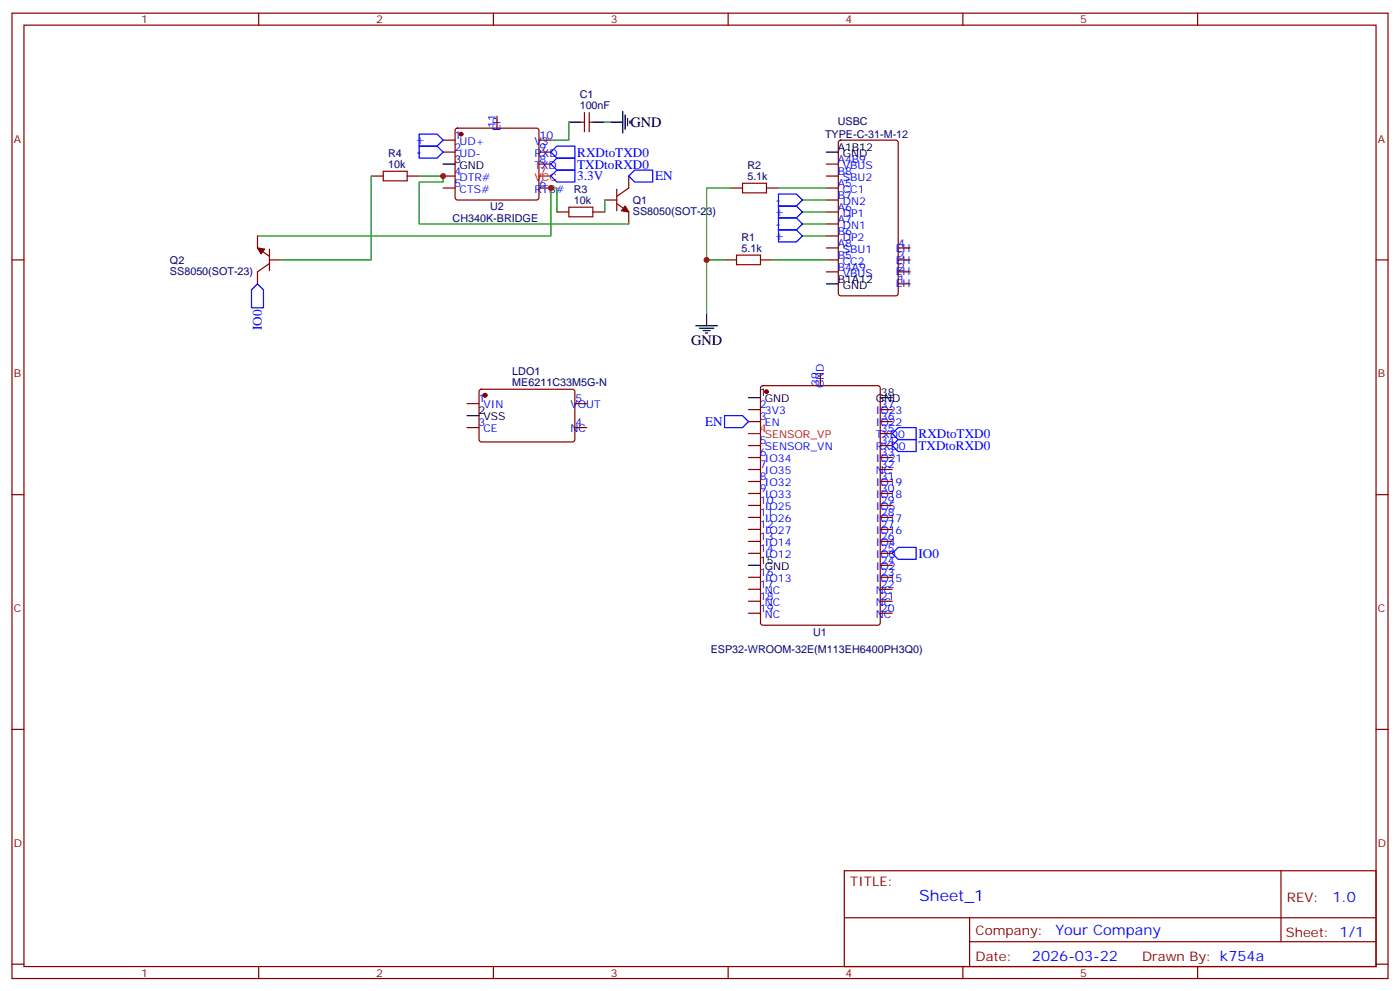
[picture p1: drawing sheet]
<svg xmlns="http://www.w3.org/2000/svg" width="412mm" height="292mm" viewBox="0 0 412 292" stroke-linecap="round" stroke-linejoin="round" font-family="sans-serif">
<g fill="none" stroke="#870000" stroke-width=".35">
<path d="M3.5 3.9h405.4v284.3h-405.4zM7.1 7.4h398.2v277.3h-398.2zM76.2 3.9v3.5M145.3 3.9v3.5M214.5 3.9v3.5M283.6 3.9v3.5M352.8 3.9v3.5M134.3 38l.5-.3h23.2l.5 .3 .2 .5v19.7l-.2 .5-.5 .2h-23.2l-.5-.2-.2-.5v-19.7zM146.4 34.2v3.5M171.1 36h1.1M172.2 33.2v5.6M173.6 33.2v5.6"/>
<path d="M173.6 36h1M109.4 51.9h3.5M119.9 51.9h3.6M130.5 41.3h3.6M130.5 44.8h3.6M130.5 51.9h3.6M130.5 55.4h3.6M158.7 41.3h3.6M158.7 44.8h3.6M158.7 55.4h3.6M158.7 48.3h3.6M178.2 58.9h3.5"/>
<path d="M181.7 55.7v6.4M181.7 60l3.5 2.4v3.6M185.2 51.9v3.5l-3.5 2.5M215.2 55.4h3.5M225.8 55.4h3.5M243.4 51.9h3.5M243.4 55.4h3.5M243.4 48.3h3.5M243.4 58.9h3.5M247.2 41.5l.4-.2h16.3l.6 .4 .1 44.7-.5 .7h-16.5l-.6-.4-.1-44.7zM3.5 76.6h3.6M75.8 69.5v3.5l3.6 2.5"/>
<path d="M79.4 76.6h3.5M79.4 73.4v6.3M79.4 77.6l-3.6 2.5v3.5M164 62.4h3.6M174.6 62.4h3.6M213.4 76.6h3.6M224 76.6h3.5M243.4 76.6h3.5M243.4 62.4h3.5M243.4 66h3.5M243.4 69.5h3.5M243.4 73h3.5"/>
<path d="M264.6 76.6h3.5M264.6 73h3.5M405.3 76.6h3.6M243.4 80.1h3.5M264.6 80.1h3.5M264.6 83.6h3.5M137.6 118.9h3.5M141.3 114.9l.5-.2h27.1l.4 .7v14.3l-.7 .5-27.1-.1-.4-.6v-14.1zM169.3 118.9h3.6M224.2 113.8l.5-.2h33.9l.6 .4 .1 69.4-.5 .7-34.1 .1-.6-.5-.1-69.4zM241.7 110.1v3.5M137.6 125.9h3.5"/>
<path d="M169.3 125.9h3.6M220.5 120.7h3.5M220.5 124.2h3.5M220.5 131.2h3.5M220.5 134.8h3.5M220.5 138.3h3.5M259.3 120.7h3.5M259.3 124.2h3.5M259.3 131.2h3.5M259.3 134.8h3.5M259.3 138.3h3.5M259.3 127.7h3.5"/>
<path d="M3.5 145.7h3.6M220.5 141.8h3.5M220.5 145.3h3.5M220.5 148.9h3.5M220.5 152.4h3.5M220.5 155.9h3.5M220.5 159.5h3.5M259.3 141.8h3.5M259.3 145.3h3.5M259.3 148.9h3.5M259.3 152.4h3.5M259.3 155.9h3.5"/>
<path d="M259.3 159.5h3.5M405.3 145.7h3.6M220.5 163h3.5M220.5 170h3.5M220.5 173.6h3.5M220.5 177.1h3.5M259.3 163h3.5M259.3 170h3.5M259.3 173.6h3.5M259.3 177.1h3.5M259.3 166.5h3.5M220.5 180.6h3.5"/>
<path d="M259.3 180.6h3.5M3.5 214.8h3.6M405.3 214.8h3.6M248.7 256.5h156.6v28.2h-156.6zM377.3 256.5v20.9M248.7 270.3h156.5M285.6 277.4h119.6M285.6 270.3v14.1M3.5 284h3.6M76.2 284.7v3.5M145.3 284.7v3.5M214.5 284.7v3.5"/>
<path d="M283.6 284.7v3.5M352.8 284.7v3.5M405.3 284h3.6"/>
</g>
<g fill="#870000" stroke="#870000" stroke-width=".35">
<path d="M184.1 60.7l1.1 1.7-2.1-.3z"/>
<path d="M75.8 73l2.2 .4-1.1 1.4z"/>
<circle cx="225.8" cy="115.4" r=".53"/>
<circle cx="135.8" cy="39.5" r=".53"/>
<circle cx="142.9" cy="116.4" r=".53"/>
</g>
<g fill="none" stroke="#000" stroke-width=".35">
<path d="M167.6 36h3.5M174.6 36h3.6M179.9 36h3.5M183.4 32.8v6.4M184.1 33.9v4.2M184.9 34.9v2.1M185.6 35.6v.7M130.5 48.3h3.6M243.4 44.8h3.5M205 96h6.3M206 96.7h4.3M207.1 97.4h2.1"/>
<path d="M207.8 98.1h.7M208.1 92.4v3.6M243.4 83.6h3.5M220.5 117.1h3.5M259.3 117.1h3.5M137.6 122.4h3.5M220.5 166.5h3.5"/>
</g>
<path d="M158.7 51.9h3.6M220.5 127.7h3.5" fill="none" stroke="#f00" stroke-width=".35"/>
<g fill="none" stroke="#00f" stroke-width=".35">
<path d="M123.5 39.5h5.3l1.7 1.8-1.7 1.7h-5.3zM123.5 43h5.3l1.7 1.8-1.7 1.8h-5.3zM162.3 48.3l1.7-1.7h5.3v3.5h-5.3zM162.3 44.8l1.7-1.8h5.3v3.6h-5.3zM162.3 51.9l1.7-1.8h5.3v3.5h-5.3zM185.2 51.9l1.8-1.8h5.3v3.5h-5.3zM229.3 57.2h5.3l1.8 1.7-1.8 1.8h-5.3zM229.3 64.2h5.3l1.8 1.8-1.8 1.7h-5.3zM229.3 60.7h5.3l1.8 1.7-1.8 1.8h-5.3zM229.3 67.7h5.3l1.8 1.8-1.8 1.8h-5.3zM75.8 83.6l1.8 1.8v5.3h-3.5v-5.3zM213.4 122.4h5.3l1.8 1.8-1.8 1.7h-5.3z"/>
<path d="M262.8 131.2l1.8-1.7h5.3v3.5h-5.3zM262.8 127.7l1.8-1.8h5.3v3.6h-5.3zM262.8 163l1.8-1.8h5.3v3.5h-5.3z"/>
</g>
<path d="M112.9 50.4h7v2.9h-7zM218.7 54h7.1v2.8h-7.1zM167.6 61h7v2.9h-7zM217 75.1h7v2.9h-7z" fill="none" stroke="#a10000" stroke-width=".35"/>
<g fill="none" stroke="#008700" stroke-width=".35">
<path d="M167.6 36v5.3h-5.3M178.2 36h1.7M109.4 51.9v24.7h-26.5M123.5 51.9h7v1.7h-7v12.4h61.7M178.2 58.9v3.5M215.2 55.4h-7.1v21.2M229.3 55.4h14.1M236.4 58.9h7M164 62.4v-7h-1.7v14.1h-86.5M213.4 76.6h-5.3v15.8M227.5 76.6h15.9M236.4 62.4h7"/>
<path d="M236.4 66h7M236.4 69.5h7"/>
</g>
<g fill="#c00">
<circle cx="208.1" cy="76.6" r=".88"/>
<circle cx="130.5" cy="51.9" r=".88"/>
<circle cx="162.3" cy="55.4" r=".88"/>
</g>
<text font-size="4.6" fill="#00f" x="270.8" y="265.5">Sheet_1</text>
<g font-size="4.2">
<text x="185.7" y="37.4">GND</text>
<text x="203.6" y="101.6">GND</text>
</g>
<g font-size="4.2" fill="#00f">
<text x="392.5" y="265.7">1.0</text>
<text x="310.9" y="275.3">Your Company</text>
<text x="304" y="283.1">2026-03-22</text>
</g>
<g font-size="3.9" fill="#00f">
<text x="122.8" y="46">-</text>
<text x="122.8" y="42.5">+</text>
<text x="170" y="46.1">RXDtoTXD0</text>
<text x="170" y="49.6">TXDtoRXD0</text>
<text x="170" y="53.2">3.3V</text>
<text x="193" y="53.2">EN</text>
<text x="228.6" y="60.1">-</text>
<text x="228.6" y="63.7">+</text>
<text x="228.6" y="67.2">-</text>
<text x="228.6" y="70.7">+</text>
<text x="77.1" y="97.2" transform="rotate(-90 77.1 97.2)">IO0</text>
<text x="207.7" y="125.4">EN</text>
<text x="270.6" y="129">RXDtoTXD0</text>
<text x="270.6" y="132.6">TXDtoRXD0</text>
<text x="270.6" y="164.3">IO0</text>
</g>
<g font-size="3.9" fill="#800">
<text x="250.5" y="261.1">TITLE:</text>
<text x="379.1" y="265.7">REV:</text>
<text x="287.4" y="275.3">Company:</text>
<text x="378.7" y="275.9">Sheet: 1/1</text>
<text x="287.4" y="282.9">Date:</text>
<text x="336.4" y="283">Drawn By: k754a</text>
</g>
<g font-size="3.2" fill="#800">
<text x="41.6" y="6.9">1</text>
<text x="110.8" y="6.9">2</text>
<text x="179.9" y="6.9">3</text>
<text x="249.1" y="6.9">4</text>
<text x="318.2" y="6.9">5</text>
<text x="4.1" y="42">A</text>
<text x="405.9" y="42">A</text>
<text x="4.1" y="111.1">B</text>
<text x="405.9" y="111.1">B</text>
<text x="4.1" y="180.3">C</text>
<text x="405.9" y="180.3">C</text>
<text x="4.1" y="249.4">D</text>
<text x="405.9" y="249.4">D</text>
<text x="41.6" y="287.7">1</text>
<text x="110.8" y="287.7">2</text>
<text x="179.9" y="287.7">3</text>
<text x="249.1" y="287.7">4</text>
<text x="318.2" y="287.7">5</text>
</g>
<g font-size="3.2" fill="#000080">
<text x="170.8" y="28.9">C1</text>
<text x="170.8" y="32.1">100nF</text>
<text x="243" y="40.7">TYPE-C-31-M-12</text>
<text x="246.8" y="36.9">USBC</text>
<text x="114.3" y="46.2">R4</text>
<text x="114.3" y="49.4">10k</text>
<text x="220.1" y="52.9">5.1k</text>
<text x="220.1" y="49.8">R2</text>
<text x="169" y="60">10k</text>
<text x="169" y="56.8">R3</text>
<text x="133.3" y="65.4">CH340K-BRIDGE</text>
<text x="144.3" y="62">U2</text>
<text x="186.4" y="63.2">SS8050(SOT-23)</text>
<text x="186.4" y="60">Q1</text>
<text x="218.4" y="70.9">R1</text>
<text x="50.1" y="77.7">Q2</text>
<text x="218.4" y="74.1">5.1k</text>
<text x="50.1" y="80.9">SS8050(SOT-23)</text>
<text x="150.9" y="113.6">ME6211C33M5G-N</text>
<text x="150.9" y="110.5">LDO1</text>
<text x="239.5" y="187.2">U1</text>
<text x="209.3" y="192.4">ESP32-WROOM-32E(M113EH6400PH3Q0)</text>
</g>
<g font-size="3.2" fill="#00f">
<text x="133.9" y="40.9">1</text>
<text x="146" y="37.7" transform="rotate(-90 146 37.7)">11</text>
<text x="147.5" y="38.5" transform="rotate(-90 147.5 38.5)">EP</text>
<text x="158.9" y="40.9">10</text>
<text x="133.9" y="44.5">2</text>
<text x="135.4" y="42.7">UD+</text>
<text x="135.4" y="46.2">UD-</text>
<text x="157.4" y="46.2">RXD</text>
<text x="157.4" y="42.7">V3</text>
<text x="158.9" y="48">8</text>
<text x="158.9" y="44.5">9</text>
<text x="246.8" y="48">A4B9</text>
<text x="133.9" y="51.5">4</text>
<text x="135.4" y="53.3">DTR#</text>
<text x="157.4" y="49.7">TXD</text>
<text x="246.8" y="51.5">B8</text>
<text x="248.2" y="49.7">VBUS</text>
<text x="248.2" y="53.3">SBU2</text>
<text x="133.9" y="55">5</text>
<text x="135.4" y="56.8">CTS#</text>
<text x="157.4" y="56.8">RTS#</text>
<text x="158.9" y="55">6</text>
<text x="246.8" y="55">A5</text>
<text x="246.8" y="58.6">B7</text>
<text x="248.2" y="56.8">CC1</text>
<text x="246.8" y="62.1">A6</text>
<text x="246.8" y="65.6">A7</text>
<text x="248.2" y="60.3">DN2</text>
<text x="248.2" y="63.9">DP1</text>
<text x="246.8" y="69.1">B6</text>
<text x="248.2" y="67.4">DN1</text>
<text x="248.2" y="70.9">DP2</text>
<text x="246.8" y="72.7">A8</text>
<text x="246.8" y="76.2">B5</text>
<text x="248.2" y="74.4">SBU1</text>
<text x="248.2" y="78">CC2</text>
<text x="263.9" y="74.1">EH</text>
<text x="263.9" y="77.6">EH</text>
<text x="264.6" y="72.7">4</text>
<text x="264.6" y="76.2">3</text>
<text x="246.8" y="79.7">B4A9</text>
<text x="248.2" y="81.5">VBUS</text>
<text x="263.9" y="81.1">EH</text>
<text x="264.6" y="79.7">2</text>
<text x="264.6" y="83.3">1</text>
<text x="263.9" y="84.7">EH</text>
<text x="241.3" y="113.6" transform="rotate(-90 241.3 113.6)">39</text>
<text x="140.9" y="118.5">1</text>
<text x="169.5" y="118.5">5</text>
<text x="242.7" y="114.3" transform="rotate(-90 242.7 114.3)">GND</text>
<text x="140.9" y="125.6">3</text>
<text x="142.4" y="120.3">VIN</text>
<text x="168" y="120.3">VOUT</text>
<text x="169.5" y="125.6">4</text>
<text x="223.8" y="120.3">2</text>
<text x="223.8" y="123.8">3</text>
<text x="225.3" y="122.1">3V3</text>
<text x="225.3" y="125.6">EN</text>
<text x="258" y="125.6">IO22</text>
<text x="258" y="122.1">IO23</text>
<text x="259.5" y="123.8">36</text>
<text x="259.5" y="120.3">37</text>
<text x="142.4" y="127.4">CE</text>
<text x="168" y="127.4">NC</text>
<text x="223.8" y="130.9">5</text>
<text x="258" y="129.1">TXD0</text>
<text x="259.5" y="130.9">34</text>
<text x="259.5" y="127.4">35</text>
<text x="223.8" y="134.4">6</text>
<text x="223.8" y="137.9">7</text>
<text x="225.3" y="132.6">SENSOR_VN</text>
<text x="225.3" y="136.2">IO34</text>
<text x="258" y="136.2">IO21</text>
<text x="258" y="132.6">RXD0</text>
<text x="259.5" y="137.9">32</text>
<text x="259.5" y="134.4">33</text>
<text x="223.8" y="141.5">8</text>
<text x="225.3" y="139.7">IO35</text>
<text x="225.3" y="143.2">IO32</text>
<text x="258" y="143.2">IO19</text>
<text x="258" y="139.7">NC</text>
<text x="259.5" y="141.5">31</text>
<text x="223.8" y="145">9</text>
<text x="223.8" y="148.5">10</text>
<text x="225.3" y="146.8">IO33</text>
<text x="258" y="146.8">IO18</text>
<text x="259.5" y="148.5">29</text>
<text x="259.5" y="145">30</text>
<text x="223.8" y="152">11</text>
<text x="223.8" y="155.6">12</text>
<text x="225.3" y="150.3">IO25</text>
<text x="225.3" y="153.8">IO26</text>
<text x="258" y="153.8">IO17</text>
<text x="258" y="150.3">IO5</text>
<text x="259.5" y="155.6">27</text>
<text x="259.5" y="152">28</text>
<text x="223.8" y="159.1">13</text>
<text x="225.3" y="157.3">IO27</text>
<text x="225.3" y="160.9">IO14</text>
<text x="258" y="160.9">IO4</text>
<text x="258" y="157.3">IO16</text>
<text x="259.5" y="159.1">26</text>
<text x="223.8" y="162.6">14</text>
<text x="225.3" y="164.4">IO12</text>
<text x="258" y="167.9">IO2</text>
<text x="258" y="164.4">IO0</text>
<text x="259.5" y="166.2">24</text>
<text x="259.5" y="162.6">25</text>
<text x="223.8" y="169.7">16</text>
<text x="223.8" y="173.2">17</text>
<text x="225.3" y="171.5">IO13</text>
<text x="258" y="171.5">IO15</text>
<text x="259.5" y="173.2">22</text>
<text x="259.5" y="169.7">23</text>
<text x="223.8" y="176.7">18</text>
<text x="225.3" y="175">NC</text>
<text x="225.3" y="178.5">NC</text>
<text x="258" y="178.5">NC</text>
<text x="258" y="175">NC</text>
<text x="259.5" y="176.7">21</text>
<text x="223.8" y="180.3">19</text>
<text x="225.3" y="182">NC</text>
<text x="258" y="182">NC</text>
<text x="259.5" y="180.3">20</text>
</g>
<g font-size="3.2">
<text x="133.9" y="48">3</text>
<text x="246.8" y="44.5">A1B12</text>
<text x="248.2" y="46.2">GND</text>
<text x="135.4" y="49.7">GND</text>
<text x="246.8" y="83.3">B1A12</text>
<text x="248.2" y="85">GND</text>
<text x="223.8" y="116.8">1</text>
<text x="225.3" y="118.5">GND</text>
<text x="258" y="118.5">GND</text>
<text x="259.5" y="116.8">38</text>
<text x="140.9" y="122.1">2</text>
<text x="142.4" y="123.8">VSS</text>
<text x="223.8" y="166.2">15</text>
<text x="225.3" y="167.9">GND</text>
</g>
<g font-size="3.2" fill="#f00">
<text x="157.4" y="53.3">VCC</text>
<text x="158.9" y="51.5">7</text>
<text x="223.8" y="127.4">4</text>
<text x="225.3" y="129.1">SENSOR_VP</text>
</g>
</svg>
